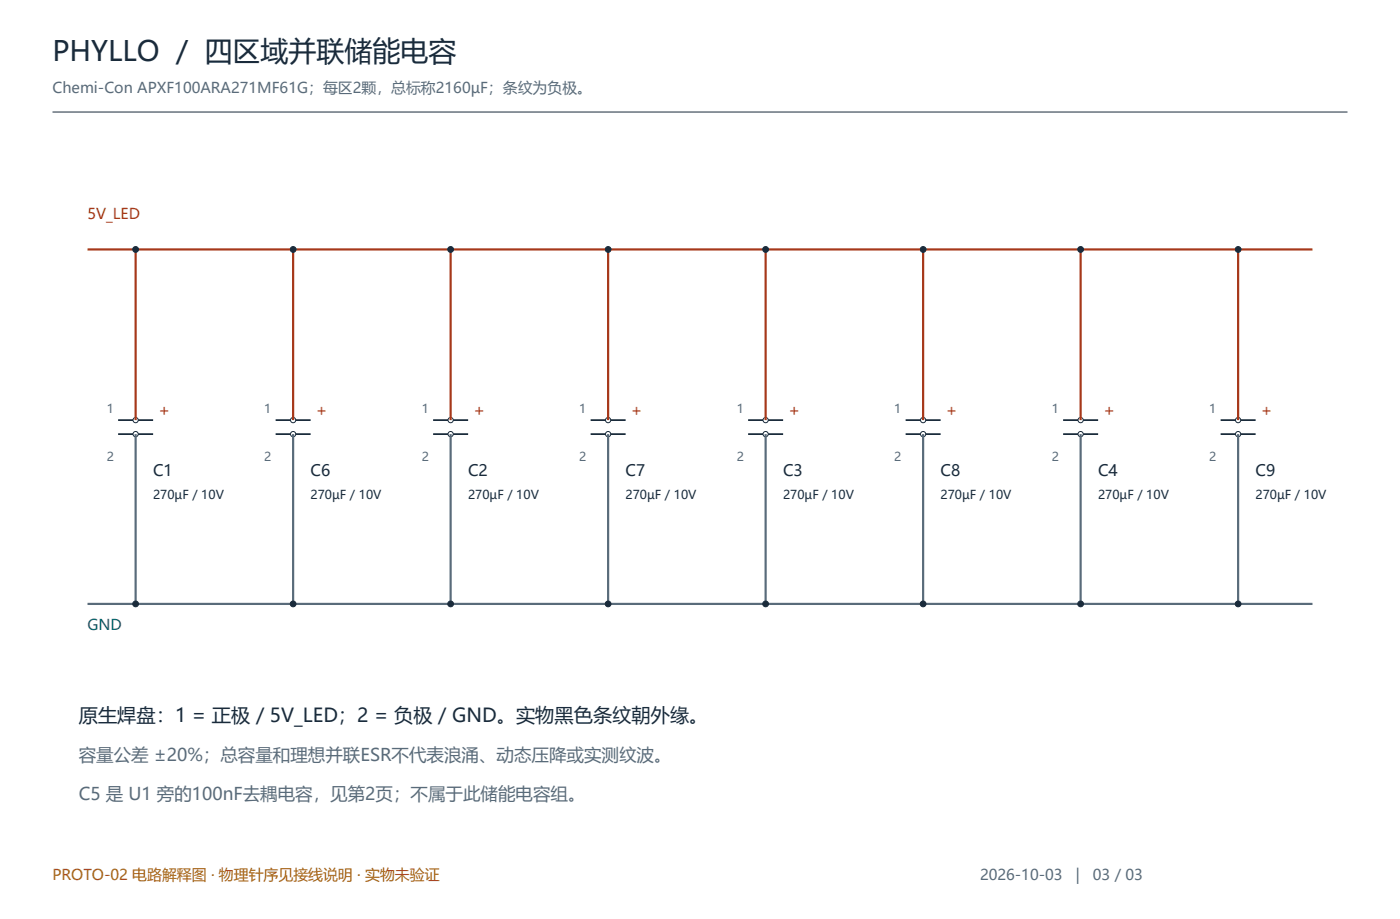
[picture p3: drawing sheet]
<svg xmlns="http://www.w3.org/2000/svg" width="564mm" height="370mm" viewBox="0 0 564 370" stroke-linecap="round" stroke-linejoin="round" font-family="sans-serif">
<path d="M21.2 45.2h522.1" fill="none" stroke="#1a2b3b" stroke-width=".4"/>
<path d="M35.3 100.5h493.9" fill="none" stroke="#a6381a" stroke-width=".88" stroke-linecap="butt"/>
<path d="M35.3 243.4h493.9" fill="none" stroke="#596b7a" stroke-width=".88" stroke-linecap="butt"/>
<path d="M47.6 169.3h14.1M47.6 175h14.1" fill="none" stroke="#1a2b3b" stroke-width=".71" stroke-linecap="butt"/>
<g fill="#fff" stroke="#1a2b3b" stroke-width=".4">
<circle cx="54.7" cy="169.3" r="1.06"/>
<circle cx="54.7" cy="175" r="1.06"/>
</g>
<path d="M54.7 100.5v68.8" fill="none" stroke="#a6381a" stroke-width=".88" stroke-linecap="butt"/>
<g fill="#1a2b3b" stroke="#1a2b3b" stroke-width=".4">
<circle cx="54.7" cy="100.5" r="1.16"/>
<circle cx="54.7" cy="243.4" r="1.16"/>
</g>
<path d="M54.7 175v68.4" fill="none" stroke="#596b7a" stroke-width=".88" stroke-linecap="butt"/>
<path d="M111.1 169.3h14.1M111.1 175h14.1" fill="none" stroke="#1a2b3b" stroke-width=".71" stroke-linecap="butt"/>
<g fill="#fff" stroke="#1a2b3b" stroke-width=".4">
<circle cx="118.2" cy="169.3" r="1.06"/>
<circle cx="118.2" cy="175" r="1.06"/>
</g>
<path d="M118.2 100.5v68.8" fill="none" stroke="#a6381a" stroke-width=".88" stroke-linecap="butt"/>
<g fill="#1a2b3b" stroke="#1a2b3b" stroke-width=".4">
<circle cx="118.2" cy="100.5" r="1.16"/>
<circle cx="118.2" cy="243.4" r="1.16"/>
</g>
<path d="M118.2 175v68.4" fill="none" stroke="#596b7a" stroke-width=".88" stroke-linecap="butt"/>
<path d="M174.6 169.3h14.1M174.6 175h14.1" fill="none" stroke="#1a2b3b" stroke-width=".71" stroke-linecap="butt"/>
<g fill="#fff" stroke="#1a2b3b" stroke-width=".4">
<circle cx="181.7" cy="169.3" r="1.06"/>
<circle cx="181.7" cy="175" r="1.06"/>
</g>
<path d="M181.7 100.5v68.8" fill="none" stroke="#a6381a" stroke-width=".88" stroke-linecap="butt"/>
<g fill="#1a2b3b" stroke="#1a2b3b" stroke-width=".4">
<circle cx="181.7" cy="100.5" r="1.16"/>
<circle cx="181.7" cy="243.4" r="1.16"/>
</g>
<path d="M181.7 175v68.4" fill="none" stroke="#596b7a" stroke-width=".88" stroke-linecap="butt"/>
<path d="M238.1 169.3h14.1M238.1 175h14.1" fill="none" stroke="#1a2b3b" stroke-width=".71" stroke-linecap="butt"/>
<g fill="#fff" stroke="#1a2b3b" stroke-width=".4">
<circle cx="245.2" cy="169.3" r="1.06"/>
<circle cx="245.2" cy="175" r="1.06"/>
</g>
<path d="M245.2 100.5v68.8" fill="none" stroke="#a6381a" stroke-width=".88" stroke-linecap="butt"/>
<g fill="#1a2b3b" stroke="#1a2b3b" stroke-width=".4">
<circle cx="245.2" cy="100.5" r="1.16"/>
<circle cx="245.2" cy="243.4" r="1.16"/>
</g>
<path d="M245.2 175v68.4" fill="none" stroke="#596b7a" stroke-width=".88" stroke-linecap="butt"/>
<path d="M301.6 169.3h14.1M301.6 175h14.1" fill="none" stroke="#1a2b3b" stroke-width=".71" stroke-linecap="butt"/>
<g fill="#fff" stroke="#1a2b3b" stroke-width=".4">
<circle cx="308.7" cy="169.3" r="1.06"/>
<circle cx="308.7" cy="175" r="1.06"/>
</g>
<path d="M308.7 100.5v68.8" fill="none" stroke="#a6381a" stroke-width=".88" stroke-linecap="butt"/>
<g fill="#1a2b3b" stroke="#1a2b3b" stroke-width=".4">
<circle cx="308.7" cy="100.5" r="1.16"/>
<circle cx="308.7" cy="243.4" r="1.16"/>
</g>
<path d="M308.7 175v68.4" fill="none" stroke="#596b7a" stroke-width=".88" stroke-linecap="butt"/>
<path d="M365.1 169.3h14.1M365.1 175h14.1" fill="none" stroke="#1a2b3b" stroke-width=".71" stroke-linecap="butt"/>
<g fill="#fff" stroke="#1a2b3b" stroke-width=".4">
<circle cx="372.2" cy="169.3" r="1.06"/>
<circle cx="372.2" cy="175" r="1.06"/>
</g>
<path d="M372.2 100.5v68.8" fill="none" stroke="#a6381a" stroke-width=".88" stroke-linecap="butt"/>
<g fill="#1a2b3b" stroke="#1a2b3b" stroke-width=".4">
<circle cx="372.2" cy="100.5" r="1.16"/>
<circle cx="372.2" cy="243.4" r="1.16"/>
</g>
<path d="M372.2 175v68.4" fill="none" stroke="#596b7a" stroke-width=".88" stroke-linecap="butt"/>
<path d="M428.6 169.3h14.1M428.6 175h14.1" fill="none" stroke="#1a2b3b" stroke-width=".71" stroke-linecap="butt"/>
<g fill="#fff" stroke="#1a2b3b" stroke-width=".4">
<circle cx="435.7" cy="169.3" r="1.06"/>
<circle cx="435.7" cy="175" r="1.06"/>
</g>
<path d="M435.7 100.5v68.8" fill="none" stroke="#a6381a" stroke-width=".88" stroke-linecap="butt"/>
<g fill="#1a2b3b" stroke="#1a2b3b" stroke-width=".4">
<circle cx="435.7" cy="100.5" r="1.16"/>
<circle cx="435.7" cy="243.4" r="1.16"/>
</g>
<path d="M435.7 175v68.4" fill="none" stroke="#596b7a" stroke-width=".88" stroke-linecap="butt"/>
<path d="M492.1 169.3h14.1M492.1 175h14.1" fill="none" stroke="#1a2b3b" stroke-width=".71" stroke-linecap="butt"/>
<g fill="#fff" stroke="#1a2b3b" stroke-width=".4">
<circle cx="499.2" cy="169.3" r="1.06"/>
<circle cx="499.2" cy="175" r="1.06"/>
</g>
<path d="M499.2 100.5v68.8" fill="none" stroke="#a6381a" stroke-width=".88" stroke-linecap="butt"/>
<g fill="#1a2b3b" stroke="#1a2b3b" stroke-width=".4">
<circle cx="499.2" cy="100.5" r="1.16"/>
<circle cx="499.2" cy="243.4" r="1.16"/>
</g>
<path d="M499.2 175v68.4" fill="none" stroke="#596b7a" stroke-width=".88" stroke-linecap="butt"/>
<text font-size="11.3" fill="#1a2b3b" x="21.2" y="24.7">PHYLLO / 四区域并联储能电容</text>
<text font-size="7.8" fill="#1a2b3b" x="31.7" y="291">原生焊盘：1 = 正极 / 5V_LED；2 = 负极 / GND。实物黑色条纹朝外缘。</text>
<g font-size="7.1" fill="#596b7a">
<text x="31.7" y="306.6">容量公差 ±20%；总容量和理想并联ESR不代表浪涌、动态压降或实测纹波。</text>
<text x="31.7" y="322.4">C5 是 U1 旁的100nF去耦电容，见第2页；不属于此储能电容组。</text>
</g>
<g font-size="6.3" fill="#a6381a">
<text x="63.9" y="167.6">+</text>
<text x="127.4" y="167.6">+</text>
<text x="190.9" y="167.6">+</text>
<text x="254.4" y="167.6">+</text>
<text x="317.9" y="167.6">+</text>
<text x="381.4" y="167.6">+</text>
<text x="444.9" y="167.6">+</text>
<text x="508.4" y="167.6">+</text>
</g>
<g font-size="6.3" fill="#1a2b3b">
<text x="61.7" y="191.9">C1</text>
<text x="125.2" y="191.9">C6</text>
<text x="188.7" y="191.9">C2</text>
<text x="252.2" y="191.9">C7</text>
<text x="315.7" y="191.9">C3</text>
<text x="379.2" y="191.9">C8</text>
<text x="442.7" y="191.9">C4</text>
<text x="506.2" y="191.9">C9</text>
</g>
<g font-size="6" fill="#596b7a">
<text x="21.2" y="37.4">Chemi-Con APXF100ARA271MF61G；每区2颗，总标称2160µF；条纹为负极。</text>
<text x="395.1" y="354.5">2026-10-03</text>
<text x="433.7" y="354.5">|</text>
<text x="440.6" y="354.5">03 / 03</text>
</g>
<text font-size="6" fill="#a6381a" x="35.3" y="88.2">5V_LED</text>
<text font-size="6" fill="#0a6b70" x="35.3" y="254">GND</text>
<text font-size="6" fill="#a3610d" x="21.2" y="354.5">PROTO-02 电路解释图 ∙ 物理针序见接线说明 ∙ 实物未验证</text>
<g font-size="4.9" fill="#596b7a">
<text x="43" y="166.5">1</text>
<text x="106.5" y="166.5">1</text>
<text x="170" y="166.5">1</text>
<text x="233.5" y="166.5">1</text>
<text x="297" y="166.5">1</text>
<text x="360.5" y="166.5">1</text>
<text x="424" y="166.5">1</text>
<text x="487.5" y="166.5">1</text>
<text x="43" y="185.9">2</text>
<text x="106.5" y="185.9">2</text>
<text x="170" y="185.9">2</text>
<text x="233.5" y="185.9">2</text>
<text x="297" y="185.9">2</text>
<text x="360.5" y="185.9">2</text>
<text x="424" y="185.9">2</text>
<text x="487.5" y="185.9">2</text>
</g>
<g font-size="4.9" fill="#1a2b3b">
<text x="61.7" y="201.1">270µF / 10V</text>
<text x="125.2" y="201.1">270µF / 10V</text>
<text x="188.7" y="201.1">270µF / 10V</text>
<text x="252.2" y="201.1">270µF / 10V</text>
<text x="315.7" y="201.1">270µF / 10V</text>
<text x="379.2" y="201.1">270µF / 10V</text>
<text x="442.7" y="201.1">270µF / 10V</text>
<text x="506.2" y="201.1">270µF / 10V</text>
</g>
</svg>
